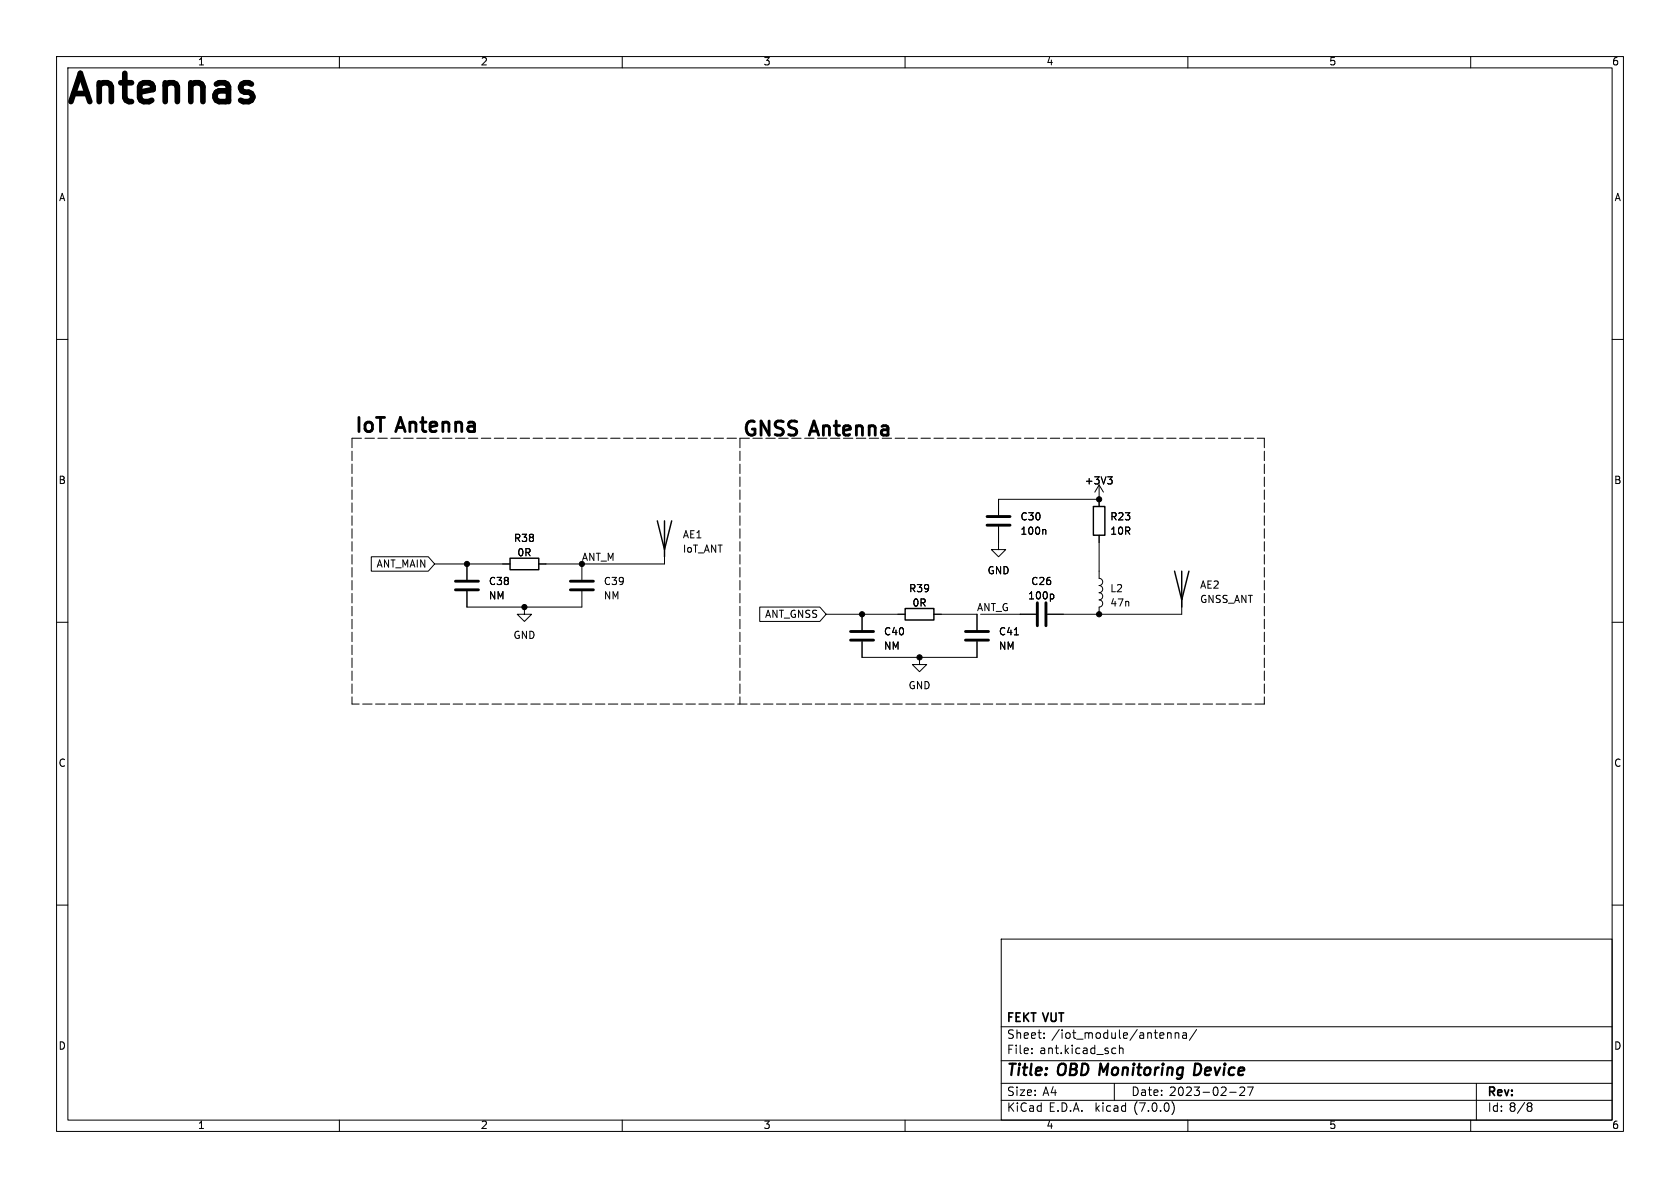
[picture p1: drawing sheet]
<svg xmlns="http://www.w3.org/2000/svg" width="297mm" height="210mm" viewBox="0 0 297 210" stroke-linecap="round" stroke-linejoin="round" font-family="sans-serif">
<g fill="none" stroke="#000" stroke-width=".18">
<path d="M10 10h277v190h-277zM12 12h273v186h-273zM60 10v2M110 10v2M160 10v2M210 10v2M260 10v2M10 60h2M285 60h2M65.6 98.4h10.1l1.1 1.3-1.1 1.3h-10.1zM76.8 99.7h13.4M82.5 99.7v2.8"/>
<path d="M102.9 99.7v2.8M117.5 97.2v2.5h-22.3M176.5 93.1v4.1h1.3l-1.3 1.2-1.2-1.2h1.2M184.7 93.6l.2 .2v.6M194.3 94.6v7.6a.64 .64 0 0 1 .6 .7 .64 .64 0 0 1-.6 .6 .64 .64 0 0 1 .6 .6 .64 .64 0 0 1-.6 .7 .64 .64 0 0 1 .6 .6 .64 .64 0 0 1-.6 .6 .64 .64 0 0 1 .6 .7 .64 .64 0 0 1-.6 .6v1.3M194.3 85.7v3.8M194.3 88.3h-17.8v2.8M194.3 85.7l-.8 1.3M194.3 85.7l.8 1.3M195.8 84.3h.8l-.4 .5M196.4 84.8l.2 .2v.3l-.2 .3M10 110h2"/>
<path d="M82.5 104.5v2.8h20.4v-2.8M92.7 107.3v1.3h1.3l-1.3 1.3-1.3-1.3h1.3M134.3 107.3h10.6l1.1 1.3-1.1 1.3h-10.6zM146 108.6h14M152.4 108.6v2.8M152.4 113.4v2.8h20.3v-2.8M162.6 116.2v1.3h1.2l-1.2 1.2-1.3-1.2h1.3M165.1 108.6h7.6v2.8M173.4 108.6h9.7M186.2 105.1l.1 .2-.1 .5M208.9 106v2.6h-23.7M285 110h2"/>
<path d="M10 160h2M285 160h2M177 166h108v32h-108zM60 198v2M110 198v2M160 198v2M177 194.5h108M177 191.5h108M177 187.5h108M177 181.5h108M182.4 186.1v.2M182.4 185.3v.2"/>
<path d="M184.6 183.4v.2M184.6 182.6v.2M197 191.5v3M197.1 185.3h.2M197.3 186.2l-.2 .1M197.9 184.8v1.5M197.9 185.4l.2-.1h.4v1M206.4 182.6v1M206.4 182.7l.2-.1h.4v1M207.2 194.8a1.74 1.74 0 0 1 0 2.2M207.8 182.7l.2-.1h.3l.1 1M207.8 182.6v1"/>
<path d="M209.1 182.6h.6l.1 1M209.8 182.9l-.5 .1a.29 .29 0 0 0-.3 .3 .29 .29 0 0 0 .3 .3l.5-.1M210 198v2M211.5 182l-1.2 1.9M217.4 193.1h1.1M219.2 192.3l.6-.1 .2 .1v.3l-.9 1.1h.9M220.5 192.2h1l-.6 1.5M260 198v2M261 191.5v6.5M270.3 195h.2l.3 .2-.3 .4M270.3 195.6h.2M270.5 195.6l.3 .1v.5l-.3 .3h-.2"/>
</g>
<path d="M211.8 188h-.5l-.2 2 .7-.1" fill="none" stroke="#000" stroke-width=".4"/>
<path d="M174.5 92.8h4.1M174.5 91.3h4.1M80.5 104.3h4.1M80.5 102.7h4.1M100.8 104.3h4.1M100.8 102.7h4.1M150.4 113.2h4M150.4 111.6h4M170.7 113.2h4.1M170.7 111.6h4.1M183.4 106.6v4M184.9 106.6v4" fill="none" stroke="#000" stroke-width=".51"/>
<path d="M90.2 98.7h5v2h-5zM116.2 92.1l1.3 5.1 1.2-5.1M117.5 92.1v6.3M193.3 89.5h2v5.1h-2zM160 107.6h5.1v2h-5.1zM207.6 101l1.3 5 1.3-5M208.9 101v6.3" fill="none" stroke="#000" stroke-width=".25"/>
<path d="M62.2 77.5h161.3M62.2 77.5v47M130.8 77.5v47M223.5 77.5v47M223.5 124.5h-161.3" fill="none" stroke="#000" stroke-width=".18" stroke-dasharray="1.7 .6"/>
<g fill="#000" stroke="#000" stroke-width=".18">
<circle cx="82.5" cy="99.7" r=".46"/>
<circle cx="194.3" cy="88.3" r=".46"/>
<circle cx="92.7" cy="107.3" r=".46"/>
<circle cx="152.4" cy="108.6" r=".46"/>
<circle cx="162.6" cy="116.2" r=".46"/>
<circle cx="194.3" cy="108.6" r=".46"/>
</g>
<text font-size="7" x="12.1" y="19.1">Antennas</text>
<g font-size="3.5">
<text x="62.9" y="76.8">IoT Antenna</text>
<text x="131.4" y="77.5">GNSS Antenna</text>
</g>
<g font-size="2.8">
<text x="178" y="190.8">Title:</text>
<text x="187.1" y="190.8">OBD Monitoring</text>
<text x="212.4" y="190.8">Device</text>
</g>
<g font-size="2.1">
<text x="178" y="183.9">Sheet:</text>
<text x="178" y="181.1">FEKT VUT</text>
<text x="185.9" y="183.9">/iot_module/antenna/</text>
<text x="178" y="186.6">File:</text>
<text x="183.8" y="186.6">ant.kicad_sch</text>
<text x="178" y="196.8">KiCad</text>
<text x="178" y="194">Size:</text>
<text x="184.3" y="194">A4</text>
<text x="185.4" y="196.8">E.D.A.</text>
<text x="193.7" y="196.8">kicad</text>
<text x="200" y="194">Date:</text>
<text x="200.6" y="196.8">(7.0.0)</text>
<text x="206.7" y="194">2023-02-27</text>
<text x="263" y="194.2">Rev:</text>
<text x="263" y="196.8">Id: 8/8</text>
</g>
<g font-size="1.8">
<text x="35" y="11.8">1</text>
<text x="85" y="11.8">2</text>
<text x="135" y="11.8">3</text>
<text x="185" y="11.8">4</text>
<text x="235" y="11.8">5</text>
<text x="285" y="11.8">6</text>
<text x="10.4" y="35.8">A</text>
<text x="285.4" y="35.8">A</text>
<text x="10.3" y="85.8">B</text>
<text x="191.7" y="85.9">+3V3</text>
<text x="285.3" y="85.8">B</text>
<text x="120.7" y="95.4">AE1</text>
<text x="180.3" y="92.3">C30</text>
<text x="180.3" y="94.8">100n</text>
<text x="196.2" y="92.3">R23</text>
<text x="196.2" y="94.8">10R</text>
<text x="66.4" y="100.6">ANT_MAIN</text>
<text x="90.8" y="96.1">R38</text>
<text x="91.4" y="98.6">0R</text>
<text x="102.9" y="99.3">ANT_M</text>
<text x="120.7" y="98">IoT_ANT</text>
<text x="174.5" y="101.8">GND</text>
<text x="86.4" y="103.7">C38</text>
<text x="86.4" y="106.2">NM</text>
<text x="106.7" y="103.7">C39</text>
<text x="106.7" y="106.2">NM</text>
<text x="160.7" y="105">R39</text>
<text x="161.3" y="107.5">0R</text>
<text x="181.7" y="106.2">100p</text>
<text x="182.2" y="103.7">C26</text>
<text x="196.2" y="105">L2</text>
<text x="196.2" y="107.5">47n</text>
<text x="212.1" y="104.3">AE2</text>
<text x="212.1" y="106.9">GNSS_ANT</text>
<text x="90.7" y="113.2">GND</text>
<text x="135.1" y="109.5">ANT_GNSS</text>
<text x="156.2" y="112.6">C40</text>
<text x="172.7" y="108.2">ANT_G</text>
<text x="176.5" y="112.6">C41</text>
<text x="156.2" y="115.1">NM</text>
<text x="176.5" y="115.1">NM</text>
<text x="160.6" y="122.1">GND</text>
<text x="10.3" y="135.8">C</text>
<text x="285.3" y="135.8">C</text>
<text x="10.3" y="185.8">D</text>
<text x="285.3" y="185.8">D</text>
<text x="35" y="199.8">1</text>
<text x="85" y="199.8">2</text>
<text x="135" y="199.8">3</text>
<text x="185" y="199.8">4</text>
<text x="235" y="199.8">5</text>
<text x="285" y="199.8">6</text>
</g>
</svg>
